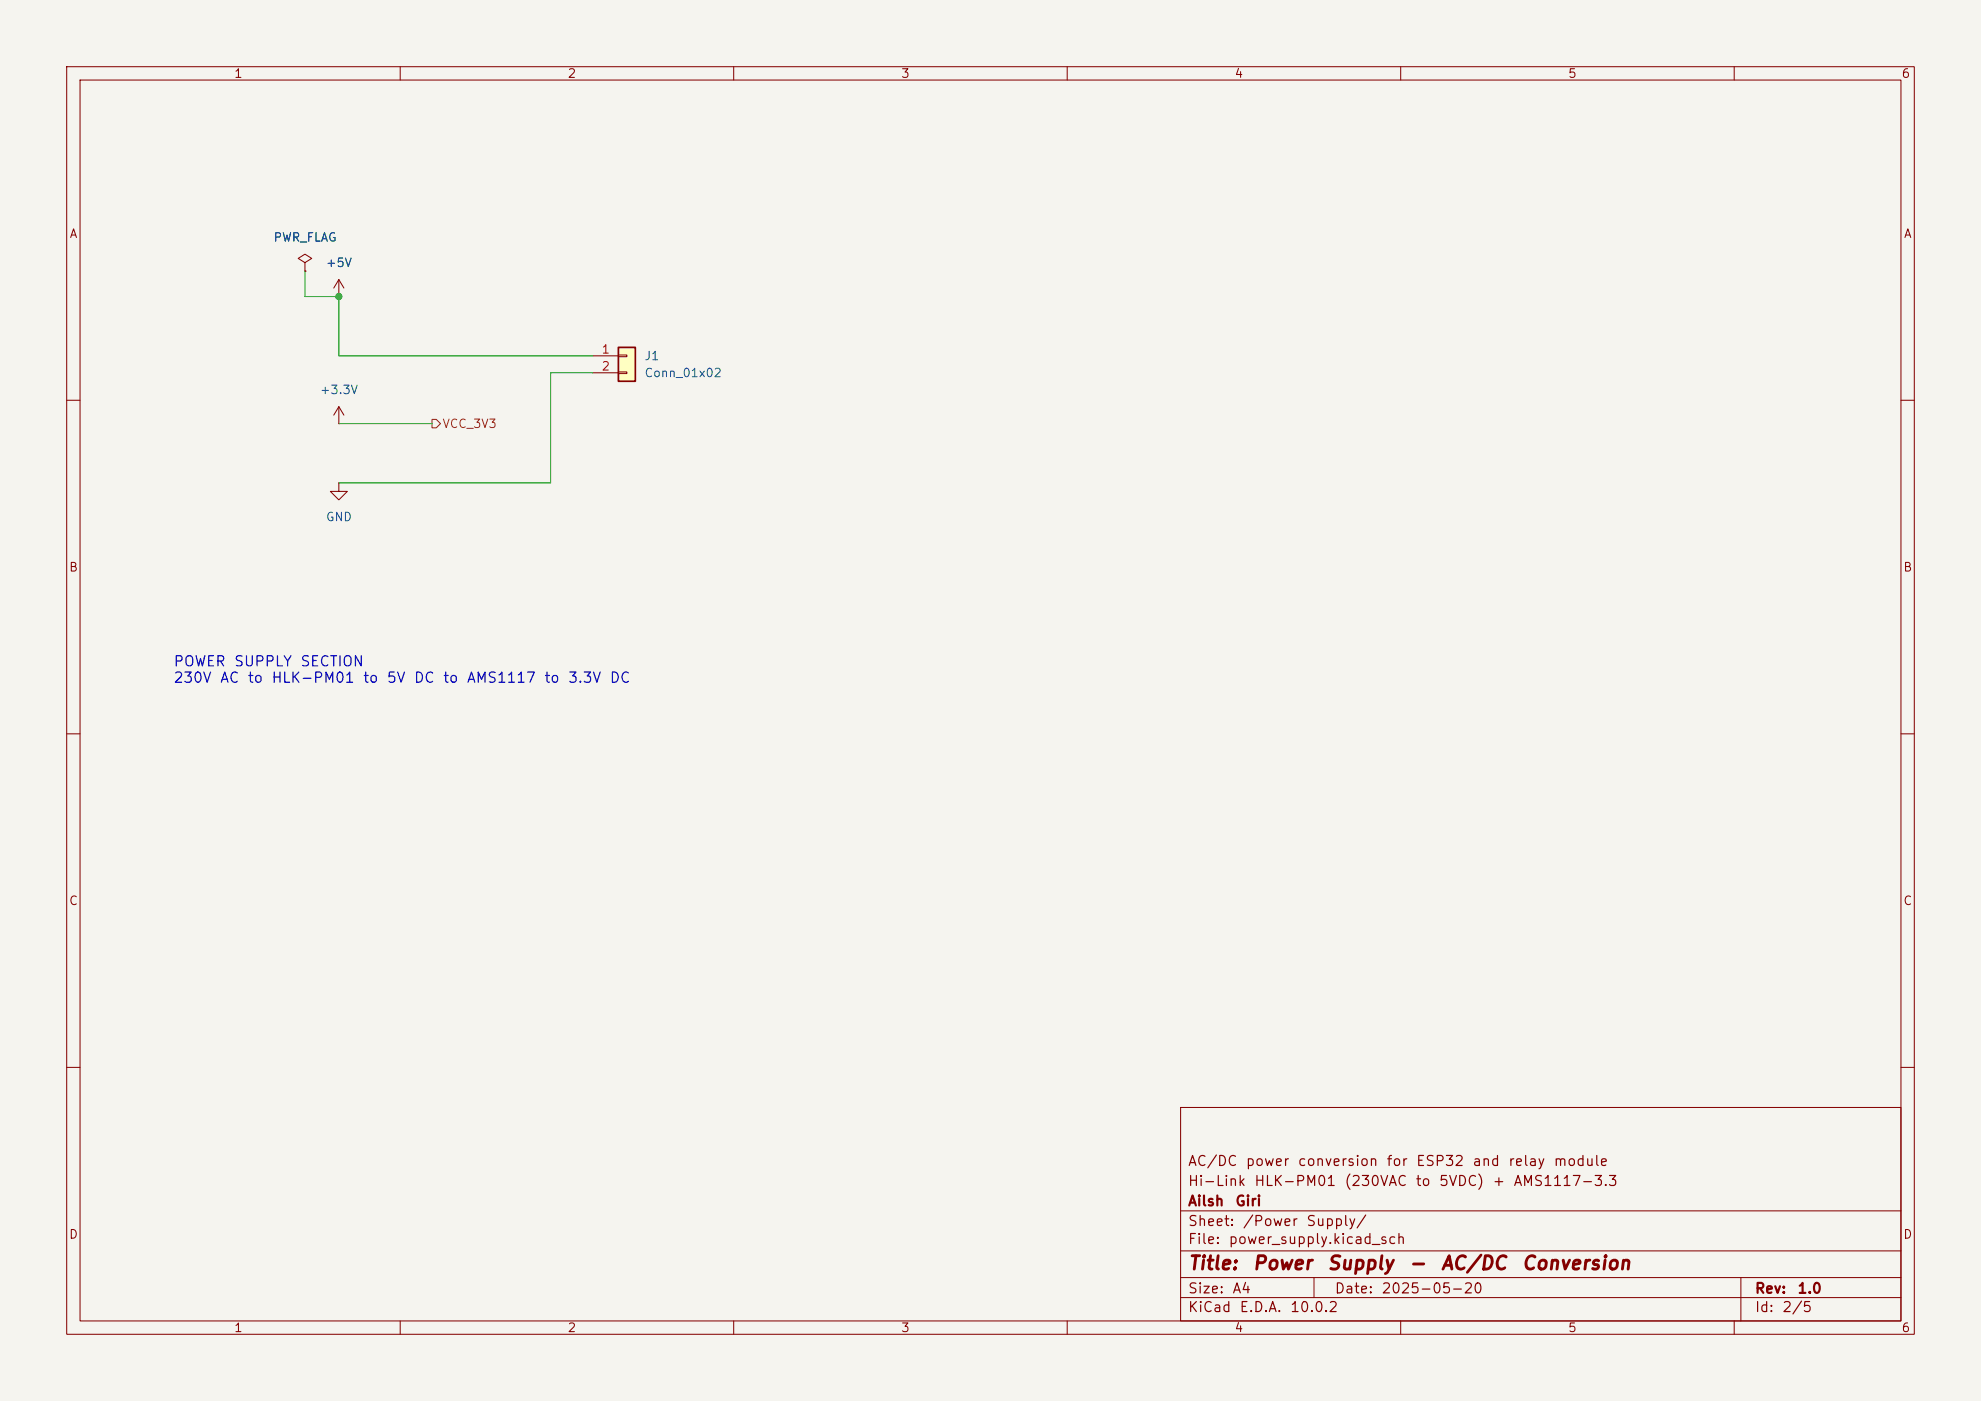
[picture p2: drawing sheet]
(kicad_sch
 (version 20260306)
 (generator "eeschema")
 (generator_version "10.0")
 (paper "A4")
 (title_block
  (title "Power Supply - AC/DC Conversion")
  (date "2025-05-20")
  (rev "1.0")
  (company "Ailsh Giri")
  (comment 1 "Hi-Link HLK-PM01 (230VAC to 5VDC) + AMS1117-3.3")
  (comment 2 "AC/DC power conversion for ESP32 and relay module"))
 (lib_symbols
  (symbol "Connector_Generic:Conn_01x02"
   (pin_names
    (offset 1.016) (hide yes)) (exclude_from_sim no) (in_bom yes) (on_board yes)
   (in_pos_files yes)
   (duplicate_pin_numbers_are_jumpers no)
   (property "Reference" "J" (at 0 2.54 0) (show_name no) (do_not_autoplace no) (effects (font (size 1.27 1.27))))
   (property "Value" "Conn_01x02" (at 0 -5.08 0) (show_name no) (do_not_autoplace no) (effects (font (size 1.27 1.27))))
   (property "Footprint" "" (at 0 0 0) (show_name no) (do_not_autoplace no) (hide yes) (effects (font (size 1.27 1.27))))
   (property "Datasheet" "" (at 0 0 0) (show_name no) (do_not_autoplace no) (hide yes) (effects (font (size 1.27 1.27))))
   (property "Description" "Generic connector, single row, 01x02, script generated (kicad-library-utils/schlib/autogen/connector/)" (at 0 0 0) (show_name no) (do_not_autoplace no) (hide yes) (effects (font (size 1.27 1.27))))
   (symbol "Conn_01x02_1_1"
    (rectangle (start -1.27 1.27) (end 1.27 -3.81) (stroke (width 0.254) (type default)) (fill (type background)))
    (rectangle (start -1.27 0.127) (end 0 -0.127) (stroke (width 0.1524) (type default)) (fill (type none)))
    (rectangle (start -1.27 -2.413) (end 0 -2.667) (stroke (width 0.1524) (type default)) (fill (type none)))
    (pin passive line (at -5.08 0 0) (length 3.81) (name "Pin_1" (effects (font (size 1.27 1.27)))) (number "1" (effects (font (size 1.27 1.27)))))
    (pin passive line (at -5.08 -2.54 0) (length 3.81) (name "Pin_2" (effects (font (size 1.27 1.27)))) (number "2" (effects (font (size 1.27 1.27))))))
   (embedded_fonts no))
  (symbol "power:+3.3V"
   (power global)
   (pin_numbers (hide yes))
   (pin_names
    (offset 0) (hide yes)) (exclude_from_sim no) (in_bom yes) (on_board yes)
   (in_pos_files yes)
   (duplicate_pin_numbers_are_jumpers no)
   (property "Reference" "#PWR" (at 0 -3.81 0) (show_name no) (do_not_autoplace no) (hide yes) (effects (font (size 1.27 1.27))))
   (property "Value" "+3.3V" (at 0 3.556 0) (show_name no) (do_not_autoplace no) (effects (font (size 1.27 1.27))))
   (property "Footprint" "" (at 0 0 0) (show_name no) (do_not_autoplace no) (hide yes) (effects (font (size 1.27 1.27))))
   (property "Datasheet" "" (at 0 0 0) (show_name no) (do_not_autoplace no) (hide yes) (effects (font (size 1.27 1.27))))
   (property "Description" "Power symbol creates a global label with name \"+3.3V\"" (at 0 0 0) (show_name no) (do_not_autoplace no) (hide yes) (effects (font (size 1.27 1.27))))
   (symbol "+3.3V_0_1"
    (polyline (pts (xy -0.762 1.27) (xy 0 2.54)) (stroke (width 0) (type default)) (fill (type none)))
    (polyline (pts (xy 0 2.54) (xy 0.762 1.27)) (stroke (width 0) (type default)) (fill (type none)))
    (polyline (pts (xy 0 0) (xy 0 2.54)) (stroke (width 0) (type default)) (fill (type none))))
   (symbol "+3.3V_1_1"
    (pin power_in line (at 0 0 90) (length 0) (name "" (effects (font (size 1.27 1.27)))) (number "1" (effects (font (size 1.27 1.27))))))
   (embedded_fonts no))
  (symbol "power:+5V"
   (power global)
   (pin_numbers (hide yes))
   (pin_names
    (offset 0) (hide yes)) (exclude_from_sim no) (in_bom yes) (on_board yes)
   (in_pos_files yes)
   (duplicate_pin_numbers_are_jumpers no)
   (property "Reference" "#PWR" (at 0 -3.81 0) (show_name no) (do_not_autoplace no) (hide yes) (effects (font (size 1.27 1.27))))
   (property "Value" "+5V" (at 0 3.556 0) (show_name no) (do_not_autoplace no) (effects (font (size 1.27 1.27))))
   (property "Footprint" "" (at 0 0 0) (show_name no) (do_not_autoplace no) (hide yes) (effects (font (size 1.27 1.27))))
   (property "Datasheet" "" (at 0 0 0) (show_name no) (do_not_autoplace no) (hide yes) (effects (font (size 1.27 1.27))))
   (property "Description" "Power symbol creates a global label with name \"+5V\"" (at 0 0 0) (show_name no) (do_not_autoplace no) (hide yes) (effects (font (size 1.27 1.27))))
   (symbol "+5V_0_1"
    (polyline (pts (xy -0.762 1.27) (xy 0 2.54)) (stroke (width 0) (type default)) (fill (type none)))
    (polyline (pts (xy 0 2.54) (xy 0.762 1.27)) (stroke (width 0) (type default)) (fill (type none)))
    (polyline (pts (xy 0 0) (xy 0 2.54)) (stroke (width 0) (type default)) (fill (type none))))
   (symbol "+5V_1_1"
    (pin power_in line (at 0 0 90) (length 0) (name "" (effects (font (size 1.27 1.27)))) (number "1" (effects (font (size 1.27 1.27))))))
   (embedded_fonts no))
  (symbol "power:GND"
   (power global)
   (pin_numbers (hide yes))
   (pin_names
    (offset 0) (hide yes)) (exclude_from_sim no) (in_bom yes) (on_board yes)
   (in_pos_files yes)
   (duplicate_pin_numbers_are_jumpers no)
   (property "Reference" "#PWR" (at 0 -6.35 0) (show_name no) (do_not_autoplace no) (hide yes) (effects (font (size 1.27 1.27))))
   (property "Value" "GND" (at 0 -3.81 0) (show_name no) (do_not_autoplace no) (effects (font (size 1.27 1.27))))
   (property "Footprint" "" (at 0 0 0) (show_name no) (do_not_autoplace no) (hide yes) (effects (font (size 1.27 1.27))))
   (property "Datasheet" "" (at 0 0 0) (show_name no) (do_not_autoplace no) (hide yes) (effects (font (size 1.27 1.27))))
   (property "Description" "Power symbol creates a global label with name \"GND\" , ground" (at 0 0 0) (show_name no) (do_not_autoplace no) (hide yes) (effects (font (size 1.27 1.27))))
   (symbol "GND_0_1"
    (polyline (pts (xy 0 0) (xy 0 -1.27) (xy 1.27 -1.27) (xy 0 -2.54) (xy -1.27 -1.27) (xy 0 -1.27)) (stroke (width 0) (type default)) (fill (type none))))
   (symbol "GND_1_1"
    (pin power_in line (at 0 0 270) (length 0) (name "" (effects (font (size 1.27 1.27)))) (number "1" (effects (font (size 1.27 1.27))))))
   (embedded_fonts no))
  (symbol "power:PWR_FLAG"
   (power global)
   (pin_numbers (hide yes))
   (pin_names
    (offset 0) (hide yes)) (exclude_from_sim no) (in_bom yes) (on_board yes)
   (in_pos_files yes)
   (duplicate_pin_numbers_are_jumpers no)
   (property "Reference" "#FLG" (at 0 1.905 0) (show_name no) (do_not_autoplace no) (hide yes) (effects (font (size 1.27 1.27))))
   (property "Value" "PWR_FLAG" (at 0 3.81 0) (show_name no) (do_not_autoplace no) (effects (font (size 1.27 1.27))))
   (property "Footprint" "" (at 0 0 0) (show_name no) (do_not_autoplace no) (hide yes) (effects (font (size 1.27 1.27))))
   (property "Datasheet" "" (at 0 0 0) (show_name no) (do_not_autoplace no) (hide yes) (effects (font (size 1.27 1.27))))
   (property "Description" "Special symbol for telling ERC where power comes from" (at 0 0 0) (show_name no) (do_not_autoplace no) (hide yes) (effects (font (size 1.27 1.27))))
   (symbol "PWR_FLAG_0_0"
    (pin power_out line (at 0 0 90) (length 0) (name "" (effects (font (size 1.27 1.27)))) (number "1" (effects (font (size 1.27 1.27))))))
   (symbol "PWR_FLAG_0_1"
    (polyline (pts (xy 0 0) (xy 0 1.27) (xy -1.016 1.905) (xy 0 2.54) (xy 1.016 1.905) (xy 0 1.27)) (stroke (width 0) (type default)) (fill (type none))))
   (embedded_fonts no)))
 (text "POWER SUPPLY SECTION\n230V AC to HLK-PM01 to 5V DC to AMS1117 to 3.3V DC"
  (exclude_from_sim no)
  (at 25.908 100.584 0)
  (effects (font (size 1.524 1.524)) (justify left)))
 (junction
  (at 50.8 44.45)
  (diameter 0)
  (color 0 0 0 0))
 (wire
  (pts (xy 88.9 53.34) (xy 50.8 53.34))
  (stroke (width 0) (type default)))
 (wire
  (pts (xy 82.55 55.88) (xy 88.9 55.88))
  (stroke (width 0) (type default)))
 (wire
  (pts (xy 50.8 53.34) (xy 50.8 44.45))
  (stroke (width 0) (type default)))
 (wire
  (pts (xy 45.72 40.64) (xy 45.72 44.45))
  (stroke (width 0) (type default)))
 (wire
  (pts (xy 50.8 63.5) (xy 64.77 63.5))
  (stroke (width 0) (type default)))
 (wire
  (pts (xy 82.55 55.88) (xy 82.55 72.39))
  (stroke (width 0) (type default)))
 (wire
  (pts (xy 45.72 44.45) (xy 50.8 44.45))
  (stroke (width 0) (type default)))
 (wire
  (pts (xy 82.55 72.39) (xy 50.8 72.39))
  (stroke (width 0) (type default)))
 (hierarchical_label "VCC_3V3"
  (shape output)
  (at 64.77 63.5 0)
  (effects (font (size 1.27 1.27)) (justify left)))
 (symbol
  (lib_id "power:+3.3V")
  (at 50.8 63.5 0)
  (unit 1)
  (body_style 1)
  (exclude_from_sim no)
  (in_bom yes)
  (on_board yes)
  (in_pos_files yes)
  (dnp no)
  (fields_autoplaced yes)
  (property "Reference" "#PWR02" (at 50.8 67.31 0) (hide yes) (show_name no) (do_not_autoplace no) (effects (font (size 1.27 1.27))))
  (property "Value" "+3.3V" (at 50.8 58.42 0) (show_name no) (do_not_autoplace no) (effects (font (size 1.27 1.27))))
  (property "Footprint" "" (at 50.8 63.5 0) (hide yes) (show_name no) (do_not_autoplace no) (effects (font (size 1.27 1.27))))
  (property "Datasheet" "" (at 50.8 63.5 0) (hide yes) (show_name no) (do_not_autoplace no) (effects (font (size 1.27 1.27))))
  (property "Description" "Power symbol creates a global label with name \"+3.3V\"" (at 50.8 63.5 0) (hide yes) (show_name no) (do_not_autoplace no) (effects (font (size 1.27 1.27))))
  (pin "1"))
 (symbol
  (lib_id "power:PWR_FLAG")
  (at 45.72 40.64 0)
  (unit 1)
  (body_style 1)
  (exclude_from_sim no)
  (in_bom yes)
  (on_board yes)
  (in_pos_files yes)
  (dnp no)
  (fields_autoplaced yes)
  (property "Reference" "#FLG02" (at 45.72 38.735 0) (hide yes) (show_name no) (do_not_autoplace no) (effects (font (size 1.27 1.27))))
  (property "Value" "PWR_FLAG" (at 45.72 35.56 0) (show_name no) (do_not_autoplace no) (effects (font (size 1.27 1.27))))
  (property "Footprint" "" (at 45.72 40.64 0) (hide yes) (show_name no) (do_not_autoplace no) (effects (font (size 1.27 1.27))))
  (property "Datasheet" "" (at 45.72 40.64 0) (hide yes) (show_name no) (do_not_autoplace no) (effects (font (size 1.27 1.27))))
  (property "Description" "Special symbol for telling ERC where power comes from" (at 45.72 40.64 0) (hide yes) (show_name no) (do_not_autoplace no) (effects (font (size 1.27 1.27))))
  (pin "1"))
 (symbol
  (lib_id "Connector_Generic:Conn_01x02")
  (at 93.98 53.34 0)
  (unit 1)
  (body_style 1)
  (exclude_from_sim no)
  (in_bom yes)
  (on_board yes)
  (in_pos_files yes)
  (dnp no)
  (fields_autoplaced yes)
  (property "Reference" "J1" (at 96.52 53.3399 0) (show_name no) (do_not_autoplace no) (effects (font (size 1.27 1.27)) (justify left)))
  (property "Value" "Conn_01x02" (at 96.52 55.8799 0) (show_name no) (do_not_autoplace no) (effects (font (size 1.27 1.27)) (justify left)))
  (property "Footprint" "Connector_PinHeader_2.54mm:PinHeader_1x02_P2.54mm_Vertical" (at 93.98 53.34 0) (hide yes) (show_name no) (do_not_autoplace no) (effects (font (size 1.27 1.27))))
  (property "Datasheet" "" (at 93.98 53.34 0) (hide yes) (show_name no) (do_not_autoplace no) (effects (font (size 1.27 1.27))))
  (property "Description" "Generic connector, single row, 01x02, script generated (kicad-library-utils/schlib/autogen/connector/)" (at 93.98 53.34 0) (hide yes) (show_name no) (do_not_autoplace no) (effects (font (size 1.27 1.27))))
  (pin "1")
  (pin "2"))
 (symbol
  (lib_id "power:+5V")
  (at 50.8 44.45 0)
  (unit 1)
  (body_style 1)
  (exclude_from_sim no)
  (in_bom yes)
  (on_board yes)
  (in_pos_files yes)
  (dnp no)
  (fields_autoplaced yes)
  (property "Reference" "#PWR05" (at 50.8 48.26 0) (hide yes) (show_name no) (do_not_autoplace no) (effects (font (size 1.27 1.27))))
  (property "Value" "+5V" (at 50.8 39.37 0) (show_name no) (do_not_autoplace no) (effects (font (size 1.27 1.27))))
  (property "Footprint" "" (at 50.8 44.45 0) (hide yes) (show_name no) (do_not_autoplace no) (effects (font (size 1.27 1.27))))
  (property "Datasheet" "" (at 50.8 44.45 0) (hide yes) (show_name no) (do_not_autoplace no) (effects (font (size 1.27 1.27))))
  (property "Description" "Power symbol creates a global label with name \"+5V\"" (at 50.8 44.45 0) (hide yes) (show_name no) (do_not_autoplace no) (effects (font (size 1.27 1.27))))
  (pin "1"))
 (symbol
  (lib_id "power:GND")
  (at 50.8 72.39 0)
  (unit 1)
  (body_style 1)
  (exclude_from_sim no)
  (in_bom yes)
  (on_board yes)
  (in_pos_files yes)
  (dnp no)
  (fields_autoplaced yes)
  (property "Reference" "#PWR06" (at 50.8 78.74 0) (hide yes) (show_name no) (do_not_autoplace no) (effects (font (size 1.27 1.27))))
  (property "Value" "GND" (at 50.8 77.47 0) (show_name no) (do_not_autoplace no) (effects (font (size 1.27 1.27))))
  (property "Footprint" "" (at 50.8 72.39 0) (hide yes) (show_name no) (do_not_autoplace no) (effects (font (size 1.27 1.27))))
  (property "Datasheet" "" (at 50.8 72.39 0) (hide yes) (show_name no) (do_not_autoplace no) (effects (font (size 1.27 1.27))))
  (property "Description" "Power symbol creates a global label with name \"GND\" , ground" (at 50.8 72.39 0) (hide yes) (show_name no) (do_not_autoplace no) (effects (font (size 1.27 1.27))))
  (pin "1")))
